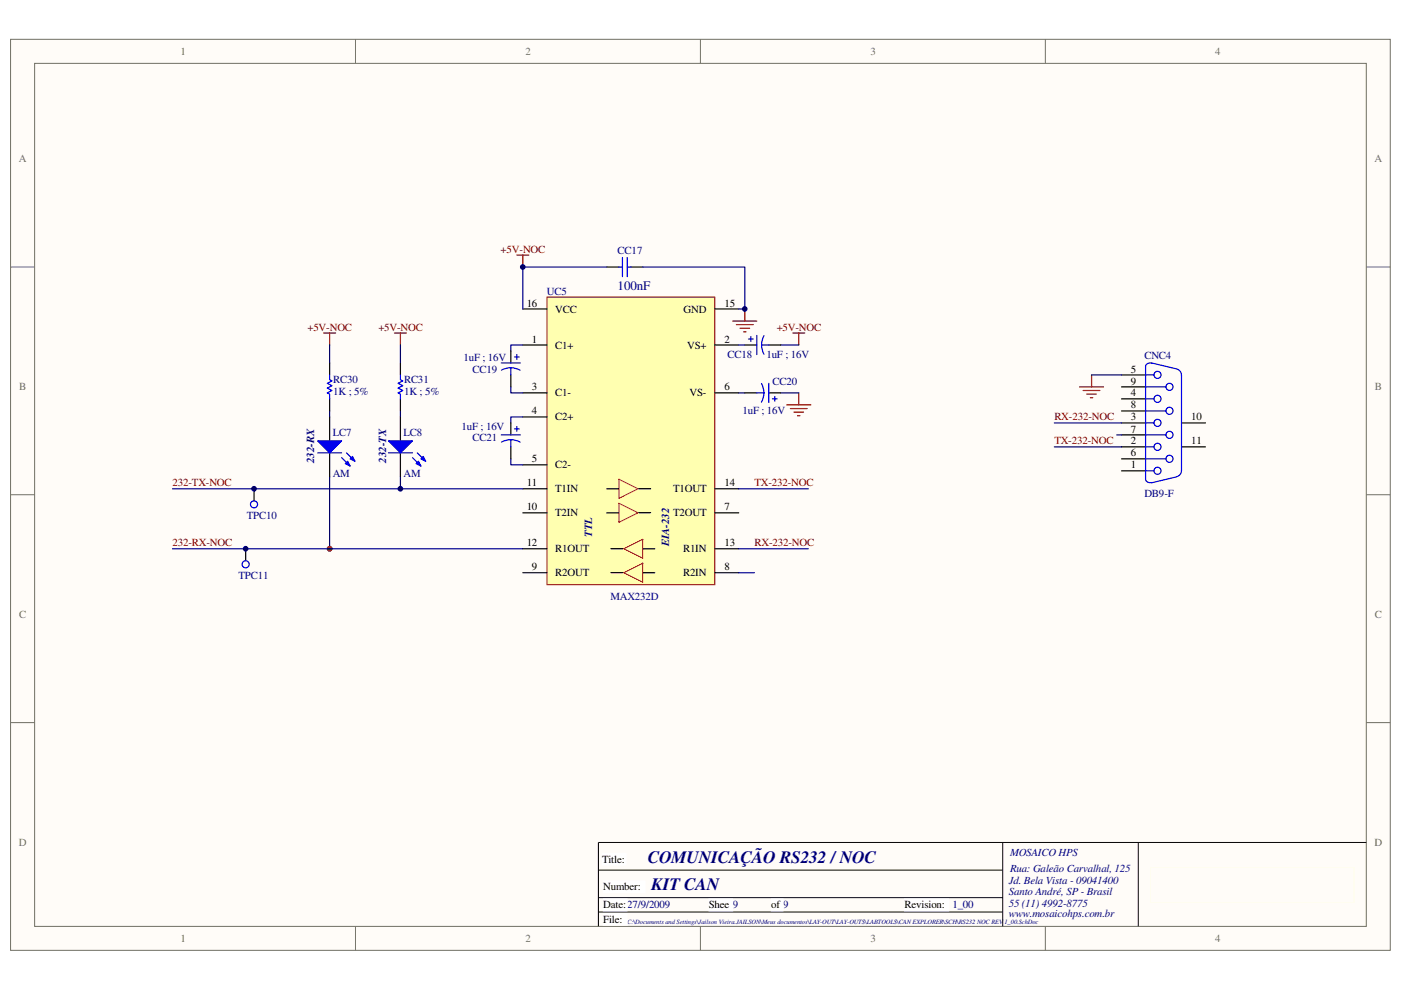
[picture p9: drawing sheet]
<svg xmlns="http://www.w3.org/2000/svg" width="297mm" height="210mm" viewBox="0 0 297 210" stroke-linecap="round" stroke-linejoin="round" font-family="sans-serif">
<path d="M2.3 8.4h292.5v193.2h-292.5z" fill="#fffcf8"/>
<path d="M2.2 8.3h292.6v193.3h-292.6z" fill="none" stroke="#706f64" stroke-width=".21"/>
<path d="M7.4 13.5h282.3v183h-282.3z" fill="#fffcf8"/>
<g fill="none" stroke="#706f64" stroke-width=".21">
<path d="M7.3 13.4h282.4v183.1h-282.4zM75.4 8.3v5.1M148.5 8.3v5.1M221.6 8.3v5.1M2.2 56.6h5.1M289.7 56.6h5.1M2.2 104.9h5.1M289.7 104.9h5.1M2.2 153.3h5.1M289.7 153.3h5.1M75.4 196.5v5.1M148.5 196.5v5.1"/>
<path d="M221.6 196.5v5.1"/>
</g>
<circle cx="69.9" cy="116.4" r=".49" fill="#000080"/>
<circle cx="69.9" cy="116.4" r=".49" fill="none" stroke="#000080" stroke-width=".21"/>
<path d="M127.7 181h5v2.5h-5z" fill="#fff"/>
<path d="M127.7 181h5v2.5h-5z" fill="none" stroke="#fff" stroke-width=".21"/>
<path d="M127.9 186.9h8.9v2.5h-8.9z" fill="#fff"/>
<path d="M127.9 186.9h8.9v2.5h-8.9z" fill="none" stroke="#fff" stroke-width=".21"/>
<path d="M127.9 193.7h5.1v2.5h-5.1z" fill="#fff"/>
<path d="M127.9 193.7h5.1v2.5h-5.1z" fill="none" stroke="#fff" stroke-width=".21"/>
<path d="M212.6 178.7v17.8M241.3 178.7v17.8M289.7 178.7h-162.8v17.8M126.9 184.6h85.7M126.9 190.4h85.7M126.9 193.4h85.7" fill="none" stroke="#000" stroke-width=".21"/>
<path d="M127.9 190.7h5.1v2.5h-5.1z" fill="#fff"/>
<path d="M127.9 190.7h5.1v2.5h-5.1z" fill="none" stroke="#fff" stroke-width=".21"/>
<path d="M150.3 190.7h5.1v2.5h-5.1z" fill="#fff"/>
<path d="M150.3 190.7h5.1v2.5h-5.1z" fill="none" stroke="#fff" stroke-width=".21"/>
<path d="M163.6 190.7h2.4v2.5h-2.4z" fill="#fff"/>
<path d="M163.5 190.7h2.5v2.5h-2.5z" fill="none" stroke="#fff" stroke-width=".21"/>
<path d="M191.8 190.7h9.3v2.5h-9.3z" fill="#fff"/>
<path d="M191.8 190.7h9.3v2.5h-9.3z" fill="none" stroke="#fff" stroke-width=".21"/>
<path d="M243.9 184h43.2v7.4h-43.2z" fill="none" stroke="#ffffe8" stroke-width=".21"/>
<path d="M116 63h35.5v61h-35.5z" fill="#ffffb0"/>
<path d="M116 63h35.5v61h-35.5z" fill="none" stroke="#800000" stroke-width=".21"/>
<g fill="none" stroke="#000" stroke-width=".25">
<path d="M128.6 56.6h2.6M133.7 56.6h2.6M110.8 73.2h5.1M110.8 65.5h5.1M151.5 73.2h5.1M151.5 65.5h5.1M110.8 83.3h5.1M110.8 88.4h5.1M110.8 98.6h5.1M151.5 83.3h5.1M110.8 108.8h5.1M110.8 103.7h5.1"/>
<path d="M110.8 116.4h5.1M128.6 108.8h2.6M128.6 103.7h2.6M129.5 116.4h2.6M135.4 103.7h2.6M135.4 108.7h2.6M136.3 116.4h2.5M151.5 108.8h5.1M151.5 103.7h5.1M151.5 116.4h5.1M110.8 121.5h5.1M129.5 121.5h2.6"/>
<path d="M136.3 121.5h2.5M151.5 121.5h5.1"/>
</g>
<path d="M131.2 101.6l4.1 2.1-4.1 2zM131.2 106.7l4.1 2.1-4.1 2zM132.2 116.4l4.1-2v4zM132.2 121.5l4.1-2.1v4.1z" fill="none" stroke="#f00" stroke-width=".21"/>
<path d="M128.6 56.6h-17.8v8.9M136.3 56.6h21.6v8.9h-1.3M110.8 73.2h-2.5v1.2M156.6 73.2h1.3M165.5 73.2h3.9M69.9 87.2v1.2M108.3 82.1v1.2h2.5M108.3 97.3v1.3h2.5M110.8 88.4h-2.5v1.3M156.6 83.3h1.3M165.5 83.3h3.9M69.9 101.1v15.3" fill="none" stroke="#000080" stroke-width=".25"/>
<g fill="none" stroke="#800000" stroke-width=".25">
<path d="M109.6 54.1h2.5M110.8 54.1v2.5M155.4 68.1h5.1M156.1 68.9h3.6M156.9 69.6h2M157.7 70.4h.5M157.9 65.5v2.6M168.1 70.6h2.5M169.4 70.6v2.6M166.8 85.9h5.1M167.6 86.7h3.5M168.3 87.4h2.1"/>
<path d="M169.1 88.2h.5M169.4 83.3v2.6"/>
</g>
<path d="M131.2 56.6h.8M132 54.6v4.1M133 54.6v4.1M133 56.6h.7" fill="none" stroke="#00f" stroke-width=".25"/>
<circle cx="69.9" cy="116.4" r=".49" fill="#800000"/>
<circle cx="69.9" cy="116.4" r=".49" fill="none" stroke="#800000" stroke-width=".21"/>
<path d="M68.6 70.6h2.6M69.9 70.6v2.6M83.6 70.6h2.6M84.9 70.6v2.6M231.4 79.5v2.6M228.9 82.1h5.1M229.7 82.8h3.5M230.4 83.6h2M231.2 84.3h.5" fill="none" stroke="#800000" stroke-width=".25"/>
<path d="M231.4 79.5h6.4M84.9 87.2v1.2M223.5 89.7h14.3M223.5 94.8h14.3M236.8 92.2h1M36.6 103.7h74.2M36.6 116.4h74.2M84.9 101.1v2.6M156.6 103.7h14.8M156.6 116.4h14.8M156.6 121.5h3.4" fill="none" stroke="#000080" stroke-width=".25"/>
<g fill="none" stroke="#000" stroke-width=".25">
<path d="M237.8 79.5h5.1M69.9 88.4v5.1M69.9 96.1v5M237.8 99.9h5.1M237.8 94.8h5.1M237.8 89.7h5.1M237.8 84.6h5.1M237.8 97.3h5.1M237.8 92.2h5.1M237.8 87.2h5.1M237.8 82.1h5.1M250.5 94.8h5.1"/>
<path d="M250.5 89.7h5.1M52.1 116.4v2.5M53.9 103.7v2.5"/>
</g>
<g fill="none" stroke="#00f" stroke-width=".25">
<path d="M242.9 79.5h1.8M242.9 77.7v23.9M244.2 77l5.3 1.3M244.3 77a.94 .94 0 0 0-1.4 .8M249.6 78.3a1.3 1.3 0 0 1 .9 1.2v20.4a1.25 1.25 0 0 1-.9 1.2M242.9 94.8h1.8M242.9 99.9h1.8M242.9 89.7h1.8M242.9 97.3h4.3M242.9 84.6h1.8M242.9 92.2h4.3M242.9 87.2h4.3"/>
<path d="M242.9 82.1h4.3M242.9 101.6a.97 .97 0 0 0 1.4 .7M249.5 101.1l-5.3 1.3"/>
<circle cx="245.4" cy="79.5" r=".75"/>
<circle cx="245.4" cy="84.6" r=".75"/>
<circle cx="245.4" cy="99.9" r=".75"/>
<circle cx="245.4" cy="94.8" r=".75"/>
<circle cx="245.4" cy="89.7" r=".75"/>
<circle cx="248" cy="82.1" r=".75"/>
<circle cx="248" cy="87.1" r=".75"/>
<circle cx="248" cy="92.2" r=".75"/>
<circle cx="248" cy="97.3" r=".75"/>
<circle cx="52.1" cy="119.7" r=".75"/>
<circle cx="53.9" cy="107" r=".75"/>
</g>
<path d="M67.3 93.5h5.1l-2.5 2.6z" fill="#00f"/>
<path d="M67.3 93.5h5.1l-2.5 2.6zM72.4 97.1l1.8 1.7M73.5 96.1l1.7 1.7" fill="none" stroke="#00f" stroke-width=".25"/>
<path d="M73.7 97.8l.5 1-1-.5z" fill="#00f"/>
<path d="M73.7 97.8l.5 1-1-.5z" fill="none" stroke="#00f" stroke-width=".25"/>
<path d="M74.2 97.3l.5-.5 .5 1z" fill="#00f"/>
<path d="M67.3 96.1h5.1M74.2 97.3l.5-.5 .5 1z" fill="none" stroke="#00f" stroke-width=".25"/>
<path d="M84.9 88.4v5.1M84.9 96.1v5" fill="none" stroke="#000" stroke-width=".25"/>
<path d="M82.4 93.5h5.1l-2.6 2.6z" fill="#00f"/>
<path d="M82.4 93.5h5.1l-2.6 2.6zM87.5 97.1l1.7 1.7M88.5 96.1l1.8 1.7" fill="none" stroke="#00f" stroke-width=".25"/>
<path d="M88.2 98.3l.5-.5 .5 1z" fill="#00f"/>
<path d="M88.2 98.3l.5-.5 .5 1z" fill="none" stroke="#00f" stroke-width=".25"/>
<path d="M89.7 96.8l.6 1-1.1-.5z" fill="#00f"/>
<g fill="none" stroke="#00f" stroke-width=".25">
<path d="M69.9 79.5v1l.5 .3-1 .5 1 .5-1 .5 1 .5-1 .5 .5 .3v1M84.9 79.5v1l.5 .3-1 .5 1 .5-1 .5 1 .5-1 .5 .5 .3v1M106.3 77h4M108.3 78l.8 .1 1.2 .4M108.3 78l-.8 .1-1.2 .4M108.3 78v1.5M109.1 75.7h1M109.6 75.2v1M158.7 71.9h1M159.2 71.4v1M160.5 71.1v4.1M161.5 73.2l.2 1.2 .3 .7"/>
<path d="M161.5 73.2h1.5M162 71.2l-.4 1.1-.1 .9M82.4 96.1h5.1M89.7 96.8l.6 1-1.1-.5zM106.3 92.2h4M108.3 93.3l1.2 .1 .8 .4M108.3 93.3h-.8l-1.2 .5M108.3 93.3v1.5M109.1 91h1M109.6 90.5v1M160.5 83.3h1.5M161.5 81.4l.4 1.1 .1 .8"/>
<path d="M162 83.3l-.1 .9-.5 1.1M163 81.3v4.1M163.8 84.6h1M164.3 84.1v1"/>
</g>
<path d="M69.9 77v2.5M84.9 77v2.5M108.3 74.4v2.6M108.3 79.5v2.6M157.9 73.2h2.6M163 73.2h2.5M69.9 84.6v2.6M84.9 84.6v2.6M108.3 89.7v2.5M108.3 94.8v2.5M157.9 83.3h2.6M163 83.3h2.5" fill="none" stroke="#000" stroke-width=".25"/>
<path d="M69.9 73.2v3.8M84.9 73.2v3.8" fill="none" stroke="#000080" stroke-width=".25"/>
<circle cx="52.1" cy="116.4" r=".5" fill="#000080"/>
<circle cx="52.1" cy="116.4" r=".5" fill="none" stroke="#000080" stroke-width=".21"/>
<circle cx="53.9" cy="103.7" r=".49" fill="#000080"/>
<circle cx="53.9" cy="103.7" r=".49" fill="none" stroke="#000080" stroke-width=".21"/>
<circle cx="84.9" cy="103.7" r=".49" fill="#000080"/>
<circle cx="84.9" cy="103.7" r=".49" fill="none" stroke="#000080" stroke-width=".21"/>
<circle cx="110.8" cy="56.6" r=".49" fill="#000080"/>
<circle cx="110.8" cy="56.6" r=".49" fill="none" stroke="#000080" stroke-width=".21"/>
<circle cx="157.9" cy="65.5" r=".49" fill="#000080"/>
<circle cx="157.9" cy="65.5" r=".49" fill="none" stroke="#000080" stroke-width=".21"/>
<g font-size="3.7" fill="#000080">
<text x="137.3" y="183">COMUNICAÇÃO RS232 / NOC</text>
<text x="138.1" y="188.8">KIT CAN</text>
</g>
<text font-size="2.8" fill="#000080" x="131" y="61.4">100nF</text>
<g font-size="2.3" fill="#706f64">
<text x="38.3" y="11.6">1</text>
<text x="111.4" y="11.6">2</text>
<text x="184.5" y="11.6">3</text>
<text x="257.7" y="11.6">4</text>
<text x="4" y="34.5">A</text>
<text x="291.4" y="34.5">A</text>
<text x="4" y="82.8">B</text>
<text x="291.5" y="82.8">B</text>
<text x="4" y="131.1">C</text>
<text x="291.5" y="131.1">C</text>
<text x="4" y="179.4">D</text>
<text x="291.4" y="179.4">D</text>
<text x="38.3" y="199.8">1</text>
<text x="111.4" y="199.8">2</text>
<text x="184.5" y="199.8">3</text>
<text x="257.7" y="199.8">4</text>
</g>
<g font-size="2.3" fill="#800000">
<text x="106.1" y="53.6">+5V-NOC</text>
<text x="65.2" y="70.1">+5V-NOC</text>
<text x="80.2" y="70.1">+5V-NOC</text>
<text x="164.7" y="70.1">+5V-NOC</text>
<text x="223.6" y="89.2">RX-232-NOC</text>
<text x="223.6" y="94.3">TX-232-NOC</text>
<text x="36.6" y="103.2">232-TX-NOC</text>
<text x="160" y="103.2">TX-232-NOC</text>
<text x="36.6" y="115.9">232-RX-NOC</text>
<text x="160" y="115.9">RX-232-NOC</text>
</g>
<g font-size="2.3" fill="#000080">
<text x="131" y="53.8">CC17</text>
<text x="115.9" y="62.5">UC5</text>
<text x="98.3" y="76.5">1uF ; 16V</text>
<text x="154.2" y="75.8">CC18</text>
<text x="162.5" y="75.8">1uF ; 16V</text>
<text x="242.6" y="76.2">CNC4</text>
<text x="70.7" y="83.8">1K ; 5%</text>
<text x="70.7" y="81.3">RC30</text>
<text x="85.7" y="83.8">1K ; 5%</text>
<text x="85.7" y="81.3">RC31</text>
<text x="100.2" y="79">CC19</text>
<text x="163.8" y="81.6">CC20</text>
<text x="157.4" y="87.9">1uF ; 16V</text>
<text x="70.5" y="92.4">LC7</text>
<text x="85.6" y="92.4">LC8</text>
<text x="97.9" y="91.1">1uF ; 16V</text>
<text x="100.2" y="93.6">CC21</text>
<text x="66.6" y="98.3" transform="rotate(-90 66.6 98.3)">232-RX</text>
<text x="70.5" y="101.3">AM</text>
<text x="81.9" y="98.1" transform="rotate(-90 81.9 98.1)">232-TX</text>
<text x="85.6" y="101.3">AM</text>
<text x="242.6" y="105.5">DB9-F</text>
<text x="52.4" y="110">TPC10</text>
<text x="125.6" y="113.9" transform="rotate(-90 125.6 113.9)">TTL</text>
<text x="141.9" y="115.9" transform="rotate(-90 141.9 115.9)">EIA-232</text>
<text x="50.6" y="122.7">TPC11</text>
<text x="129.4" y="127.3">MAX232D</text>
<text x="214.1" y="181.5">MOSAICO HPS</text>
<text x="214.1" y="185">Rua: Galeão Carvalhal, 125</text>
<text x="213.9" y="187.6">Jd. Bela Vista - 09041400</text>
<text x="213.9" y="189.9">Santo André, SP - Brasil</text>
<text x="133" y="192.7">27/9/2009</text>
<text x="155.4" y="192.7">9</text>
<text x="166.1" y="192.7">9</text>
<text x="201.9" y="192.7">1_00</text>
<text x="213.9" y="192.4">55 (11) 4992-8775</text>
<text x="213.9" y="194.5">www.mosaicohps.com.br</text>
</g>
<g font-size="2.3">
<text x="111.7" y="65">16</text>
<text x="153.6" y="65">15</text>
<text x="117.7" y="66.3">VCC</text>
<text x="144.9" y="66.3">GND</text>
<text x="112.8" y="72.7">1</text>
<text x="117.7" y="73.9">C1+</text>
<text x="145.7" y="73.9">VS+</text>
<text x="153.6" y="72.7">2</text>
<text x="112.8" y="82.8">3</text>
<text x="153.6" y="82.8">6</text>
<text x="239.7" y="79">5</text>
<text x="239.7" y="81.6">9</text>
<text x="112.8" y="87.9">4</text>
<text x="117.7" y="84.1">C1-</text>
<text x="117.7" y="89.2">C2+</text>
<text x="146.2" y="84.1">VS-</text>
<text x="239.7" y="89.2">3</text>
<text x="239.7" y="84.1">4</text>
<text x="239.7" y="86.6">8</text>
<text x="252.6" y="89.2">10</text>
<text x="239.7" y="94.3">2</text>
<text x="239.7" y="91.7">7</text>
<text x="252.6" y="94.3">11</text>
<text x="112.8" y="98.1">5</text>
<text x="117.7" y="99.4">C2-</text>
<text x="239.7" y="99.4">1</text>
<text x="239.7" y="96.8">6</text>
<text x="111.7" y="103.2">11</text>
<text x="117.7" y="104.4">T1IN</text>
<text x="142.7" y="104.4">T1OUT</text>
<text x="153.6" y="103.2">14</text>
<text x="111.7" y="108.2">10</text>
<text x="117.7" y="109.5">T2IN</text>
<text x="142.7" y="109.5">T2OUT</text>
<text x="153.6" y="108.2">7</text>
<text x="111.7" y="115.9">12</text>
<text x="117.7" y="117.2">R1OUT</text>
<text x="144.8" y="117.2">R1IN</text>
<text x="153.6" y="115.9">13</text>
<text x="112.8" y="121">9</text>
<text x="117.7" y="122.2">R2OUT</text>
<text x="144.8" y="122.2">R2IN</text>
<text x="153.6" y="121">8</text>
<text x="127.7" y="183">Title:</text>
<text x="127.9" y="188.8">Number:</text>
<text x="127.9" y="195.7">File:</text>
<text x="127.9" y="192.6">Date:</text>
<text x="150.3" y="192.6">Shee</text>
<text x="150.3" y="195.1">t</text>
<text x="163.5" y="192.6">of</text>
<text x="191.7" y="192.6">Revision:</text>
</g>
<text font-size="1.4" fill="#000080" x="133" y="195.9">C:\Documents and Settings\Jailson Vieira.JAILSON\Meus documentos\LAY-OUT\LAY-OUTS\LABTOOLS\CAN EXPLORER\SCH\RS232 NOC REV 1_00.SchDoc</text>
</svg>
